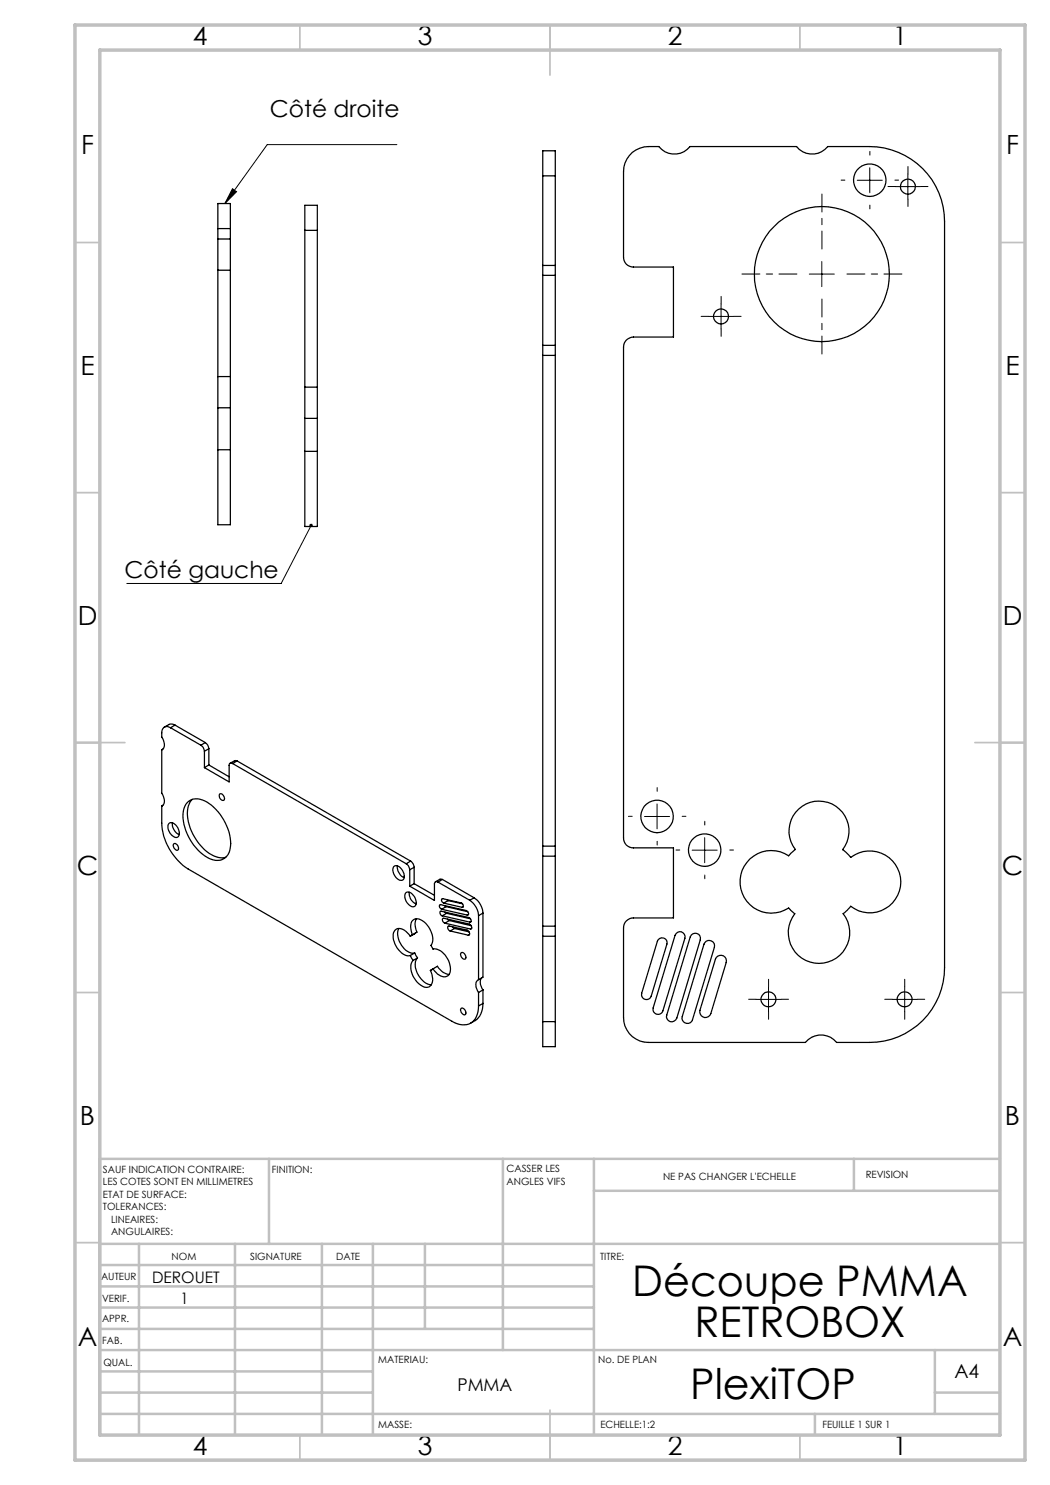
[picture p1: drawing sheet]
<svg xmlns="http://www.w3.org/2000/svg" width="210mm" height="297mm" viewBox="0 0 210 297" stroke-linecap="round" stroke-linejoin="round" font-family="sans-serif">
<g fill="none" stroke="#000" stroke-width=".2">
<path d="M46.5 37.7l.8 .6-2.3 2.4zM79.4 28.9h-26l-8.4 11.8M171.4 36.1h5.1M174 33.5v5.1M179.1 37.3h5M181.6 34.8v5M161.9 54.8h5M164.4 52.3v5M141.7 63.3h5M144.2 60.8v5M62.2 105.1l-6 11.6h-30.8M128.9 163.3h5"/>
<path d="M131.4 160.8v5M138.4 170h5M140.9 167.5v5M151.2 199.9h5M153.7 197.4v5M178.4 199.9h5M180.9 197.4v5"/>
</g>
<path d="M159.4 54.8h-11M164.4 59.8v11M164.4 49.8v-11M169.4 54.8h11" fill="none" stroke="#000" stroke-width=".2" stroke-dasharray="30.5 1.3 1.3 1.3" stroke-dashoffset="26.9"/>
<g fill="none" stroke="#000" stroke-width=".2" stroke-dasharray="30.5 1.3 1.3 1.3">
<path d="M169 36h-.8M174 31v-.7M179 36h.7M179.1 37.3h-1.5M181.6 39.8v1.5M181.6 34.8v-1.5M184.1 37.3h1.5M174 41v.8M141.7 63.3h-1.5M144.2 65.8v1.5M144.2 60.8v-1.5M146.7 63.3h1.5"/>
<path d="M131.4 158.3v-.8M126.4 163.3h-.7M131.4 168.3v.7M136 170h-.8M136.4 163.3h.8M141 175v.8M141 165v-.7M146 170h.7M151.2 199.9h-1.5M153.7 197.4v-1.5M156.2 199.9h1.5M178.4 199.9h-1.5"/>
<path d="M180.9 197.4v-1.5M183.4 199.9h1.5M153.7 202.4v1.5M180.9 202.4v1.5"/>
</g>
<g fill="none" stroke="#c0c0c0" stroke-width=".35">
<path d="M60 5v5M110 5v10M160 5v5M15 48.5h5M200 48.5h5M15 98.5h5M200 98.5h5M15 148.5h10M195 148.5h10M15 198.5h5M200 198.5h5M15 248.5h5"/>
<path d="M200 248.5h5M60 287v5M110 282v10M160 287v5"/>
</g>
<g fill="none" stroke="#c0c0c0" stroke-width=".5">
<path d="M53.8 231.8v17M100.6 231.8v38.2M118.8 231.8v55.2M118.8 238.2h81.2M170.8 231.8v6.4M200 231.8h-180v55.2M20 248.8h180M20 257.3h98.8M20 253h98.8M27.8 248.8v38.2M47 248.8v38.2M64.4 248.8v38.2"/>
<path d="M74.6 248.8v38.2M85 248.8v17M20 265.8h98.8M20 261.5h98.8M20 278.5h54.6M20 274.3h54.6M20 270h180M187 278.5h13M187 270v12.8M20 282.8h180M163 282.8v4.2"/>
</g>
<path d="M15 5h190v287h-190zM20 10h180v277h-180z" fill="none" stroke="#c0c0c0" stroke-width=".7"/>
<path d="M46.5 37.7l.8 .6-2.3 2.4zM61.9 104.9a.34 .34 0 0 0 .2 .5 .34 .34 0 0 0 .4-.2 .34 .34 0 0 0-.1-.4l-.2 .3 .2-.3z" fill="#000"/>
<g fill="none" stroke="#000" stroke-width=".25">
<path d="M108.5 35.2v-5h2.6v5M108.5 35.2v17.9M108.5 35.2h2.6M111.1 35.2v17.9M126.5 30.5a5.4 5.4 0 0 1 3.2-1.2h2.1a4 4 0 0 0 6.2 0h21.3a4 4 0 0 0 6.3 0h8.3a15 15 0 0 1 15 15v149.2a14.9 14.9 0 0 1-15 15h-6.6a4 4 0 0 0-6.2 0h-31.4a5 5 0 0 1-5-5v-17.9a1.99 1.99 0 0 1 2-2h8v-14h-8a1.93 1.93 0 0 1-2-2v-98.2a1.99 1.99 0 0 1 2-2h8v-14h-8a1.93 1.93 0 0 1-2-2v-17.1a5 5 0 0 1 1.8-3.8zM43.6 45.7v-5h2.5v5M43.6 47.8v6.2M43.6 45.7h2.5M43.6 47.8h2.5M43.6 45.7v2.1M43.6 54v21.3M43.6 54h2.5"/>
<path d="M46.1 47.8v6.2M46.1 45.7v2.1M46.1 54v21.3M61 46.1v-5h2.5v5M61 46.1h2.5M61 46.1v31.3M63.5 46.1v31.3M108.5 53.1v2M108.5 55.1v14M108.5 53.1h2.6M108.5 55.1h2.6M111.1 53.1v2"/>
<path d="M111.1 55.1v14M43.6 75.3v6.3M43.6 75.3h2.5M46.1 75.3v6.3M61 77.4v6.3M61 77.4h2.5M63.5 77.4v6.3M108.5 69.1v2M108.5 71.1v98.1M108.5 71.1h2.6M108.5 69.1h2.6M111.1 69.1v2"/>
<path d="M111.1 71.1v98.1M43.6 90v14.9h2.5v-14.9M43.6 81.6v8.4M43.6 81.6h2.5M43.6 90h2.5M46.1 81.6v8.4M61 90.3v15h2.5v-15M61 83.7v6.6M61 90.3h2.5M61 83.7h2.5M63.5 83.7v6.6M32.3 150v8.6a1.82 1.82 0 0 1 0 2.6"/>
<path d="M32.6 149.8l-.3 .2M34.1 145.6a1.08 1.08 0 0 0-1.2-.2 1.08 1.08 0 0 0-.6 1.2v.8a1.78 1.78 0 0 1 0 2.6M34.1 145.6l6.1 3.4M35 145l-.6-.2a1.87 1.87 0 0 0-1.5 .6M35 145l6.1 3.5M35 145l-.9 .6M38.5 159.9a4.9 4.9 0 0 0-.6 5.1 9.8 9.8 0 0 0 5.3 6.3l1.3 .3 .7-.2M40.2 149a1.62 1.62 0 0 1 .7 1.2M40.9 150.2v3.3M41.1 148.5a1.6 1.6 0 0 1 .7 1.3M41.1 148.5l-.9 .5M41.8 153l-.9 .5"/>
<path d="M41.8 153l4 2.4M41.8 149.8l-.9 .4M41.8 149.8v3.2M44 158.8a.83 .83 0 0 1 .7 .4 .83 .83 0 0 1 0 .9 .88 .88 0 0 1-.7-1.3zM46.5 152.7a.42 .42 0 0 0-.5-.1 .42 .42 0 0 0-.2 .5v3.3l-4.9-2.9M46.5 152.7l34.7 20.1M47.4 152.2l-.4-.1-1 .5M47.4 152.2l-.9 .5M47.4 152.2l34.7 20M32.3 161.2v3.4a11.7 11.7 0 0 0 5.3 9.2l52.8 30.5a3.3 3.3 0 0 0 4.7-.6l.5-1.4 .1-1.1M32.6 161.1l-.3 .1M33.7 164.8a1.06 1.06 0 0 1 1.6 .4 1.7 1.7 0 0 1 .2 2.2 1.86 1.86 0 0 1-1.9-1.6z"/>
<path d="M34.5 164.6a2.36 2.36 0 0 0 1.3 2.3M34.8 168.7a.83 .83 0 0 1 .8 .4 .83 .83 0 0 1-.1 .9 .88 .88 0 0 1-.7-1.3zM37.7 160.3a3.4 3.4 0 0 1 4.1 .4 10.2 10.2 0 0 1 4.2 9 2.71 2.71 0 0 1-4.2 2 10.1 10.1 0 0 1-5.1-9.6l.4-1.2zM78.8 173.2a1.41 1.41 0 0 1 1.8 1.2 1.07 1.07 0 0 1-.3 1.7 2.09 2.09 0 0 1-1.6-2.7zM79.5 173.2a2.43 2.43 0 0 0 1.3 2.3M81.2 178.5a1.37 1.37 0 0 1 1.7 .8 1.3 1.3 0 0 1-.2 2.1 2.02 2.02 0 0 1-1.5-2.9zM81.2 172.8a1.62 1.62 0 0 1 .8 1.2M81.8 178.4a2.32 2.32 0 0 0 1.4 2.4M82 174v3.2M82.1 172.2a1.6 1.6 0 0 1 .7 1.3M82.1 172.2l-.9 .6M82.8 176.7l-.8 .5"/>
<path d="M82.8 176.7l4.1 2.4M82.8 173.5l-.8 .5M82.8 173.5v3.2M87.6 176.4a.42 .42 0 0 0-.5 0 .42 .42 0 0 0-.2 .4v3.3l-4.9-2.9M87.6 176.4l6.3 3.7M88.5 175.9h-.5l-.9 .5M88.5 175.9l-.9 .5M88.5 175.9l6.3 3.7M89.4 179.9l.2 .2M94.8 179.6a3.9 3.9 0 0 1 1.8 3M94.8 179.6l-.9 .5M108.5 169.2v2"/>
<path d="M108.5 169.2h2.6M108.5 171.2h2.6M108.5 171.2v14M111.1 169.2v2M111.1 171.2v14M159.7 161.8a6 6 0 0 1 8.2 0 6 6 0 0 1 .6 8.1l1.6 1.6a6.2 6.2 0 0 1 8.4 .7 6.2 6.2 0 0 1 0 8.4 6.2 6.2 0 0 1-8.4 .7l-1.5 1.4a6.1 6.1 0 0 1-.6 8.4 6.1 6.1 0 0 1-8.4 0 6.1 6.1 0 0 1-.6-8.4l-1.3-1.1a6.3 6.3 0 0 1-9.7-5.2 6.3 6.3 0 0 1 9.7-5.2l1.4-1.3a6 6 0 0 1 .6-8.1zM79.8 185.7a4 4 0 0 0 2.6 4.9h.5M82.1 187.3a2.74 2.74 0 0 0-2.7-1.6 2.2 2.2 0 0 0-.4 3.1 3.5 3.5 0 0 0 2.8 2.4l.3-.1M82.1 191.1l.5 1M82.5 187a2.86 2.86 0 0 1 0-2.9 1.66 1.66 0 0 1 2.3 .3 4.3 4.3 0 0 1 1.6 4.4l-.2 .3 .1 .2a.68 .68 0 0 0 .9 .5 4.2 4.2 0 0 1 2.7 5 1.37 1.37 0 0 1-2.1 .2l-1.2-1.2M82.5 187l-.4 .3M82.6 192.1a3.2 3.2 0 0 0 .5 3.9 2.69 2.69 0 0 0 2.7 1.4 2.09 2.09 0 0 0 .6-2.5l-.3-.8"/>
<path d="M82.9 190.6l.6 1M82.9 190.6l-.8 .5M83.1 186.6l-1 .7M83.3 183.8a2.8 2.8 0 0 0 .1 2.6l-.9 .6M83.5 191.6a3.2 3.2 0 0 0 .5 3.9 2.87 2.87 0 0 0 2.3 1.5M83.5 191.6l-.9 .5M86.6 193.8l-.5 .3M86.6 193.8l.9-.6a2.98 2.98 0 0 0 2.4 1.7M88.3 181.9a.49 .49 0 0 1-.4-.4 .49 .49 0 0 1 .2-.6l5.1 1.2a.49 .49 0 0 1 .5 .4 .49 .49 0 0 1-.2 .5M88.3 181.9l5.2 1.1M88.4 183.2a.49 .49 0 0 1-.4-.4 .49 .49 0 0 1 .2-.6l5.6 1.3a.49 .49 0 0 1 .4 .4 .49 .49 0 0 1-.2 .5M88.4 183.2l5.6 1.2"/>
<path d="M88.7 180.6a.47 .47 0 0 1-.4-.4 .47 .47 0 0 1 .2-.5l3.9 .9 .3 .7-.3 .2M88.7 180.6l3.7 .9M88.9 181.1l.3 .2M89 184.6a.54 .54 0 0 1-.5-.4 .54 .54 0 0 1 .3-.5l5.1 1.1a.65 .65 0 0 1 .3 1h-.1M89 184.6l5.1 1.2M89 182.4l.3 .3M89.2 181.3l-.9 .6M89.2 181.3l4.4 1M89.3 182.7l-.9 .5M89.3 182.7l4.8 1.1M89.5 183.8l.4 .3M89.6 180.1l-.9 .5"/>
<path d="M89.6 180.1l2.9 .7M89.9 184.1l-.9 .5M89.9 184.1l4.3 1M90 186.2a.54 .54 0 0 1-.4-.4 .54 .54 0 0 1 .2-.6l3.6 .8a.68 .68 0 0 1 .4 1h-.1M90 186.2l3.7 .8M90.5 185.4l.4 .3M90.9 185.7l-.9 .5M90.9 185.7l2.9 .7M92.3 190.5a.83 .83 0 0 1 .7 .5 .83 .83 0 0 1 0 .8 .88 .88 0 0 1-.7-1.3zM92.6 181.3l-.2 .2M93.7 182.9l-.2 .1M93.9 186.9l-.2 .1"/>
<path d="M93.9 180.1a4.1 4.1 0 0 1 1.8 3M94.2 184.3l-.2 .1M94.3 185.7l-.2 .1M95.7 195.9a1.56 1.56 0 0 0-.2 2.3l.2 .3M95.7 183.1v12.8M95.7 198.5v2.7M96.3 195.6a2.03 2.03 0 0 0 .3 2.4M96.6 182.6l-.9 .5M96.6 182.6v12.8l-.9 .5M96.6 198v2.7M96.6 198l-.9 .5M108.5 185.2v2.1"/>
<path d="M108.5 185.2h2.6M108.5 187.3h2.6M108.5 187.3v17M111.1 185.2v2.1M111.1 187.3v17M131.7 187.9a.99 .99 0 0 1 1.2-.2 .99 .99 0 0 1 .5 1.1l-3.2 10.4a.99 .99 0 0 1-1.2 .7 .99 .99 0 0 1-.7-1.3zM135.2 186.7a1.01 1.01 0 0 1 1.3-.3 1.01 1.01 0 0 1 .5 1.2l-4.4 14.6a1.02 1.02 0 0 1-1.3 .6 1.02 1.02 0 0 1-.7-1.2zM138.3 187a1.05 1.05 0 0 1 1.3-.2 1.05 1.05 0 0 1 .5 1.2l-4.7 15.6a1.05 1.05 0 0 1-1.3 .7 1.05 1.05 0 0 1-.7-1.3zM141 188.5a1.08 1.08 0 0 1 1.3-.3 1.08 1.08 0 0 1 .6 1.3l-4.4 14.4a1.07 1.07 0 0 1-1.3 .7 1.07 1.07 0 0 1-.7-1.3zM143.3 191.5a1.13 1.13 0 0 1 1.4-.3 1.13 1.13 0 0 1 .5 1.3l-3 10.2a1.14 1.14 0 0 1-1.4 .8 1.14 1.14 0 0 1-.8-1.4zM92.3 201.6a.83 .83 0 0 1 .7 .5 .83 .83 0 0 1 0 .8 .88 .88 0 0 1-.7-1.3zM96.6 200.7a3.9 3.9 0 0 1-2.4 3.9"/>
<path d="M96.6 200.7l-.9 .5M108.5 204.3v5h2.6v-5M108.5 204.3h2.6"/>
<circle cx="174" cy="36" r="3.3"/>
<circle cx="181.6" cy="37.3" r="1.51"/>
<circle cx="164.4" cy="54.8" r="13.5"/>
<circle cx="144.2" cy="63.3" r="1.51"/>
<circle cx="131.4" cy="163.3" r="3.2"/>
<circle cx="140.9" cy="170" r="3.3"/>
<circle cx="153.7" cy="199.9" r="1.49"/>
<circle cx="180.9" cy="199.9" r="1.48"/>
</g>
<g font-size="8.5">
<text x="126.4" y="259.3">Découpe PMMA</text>
<text x="138.9" y="267.4">RETROBOX</text>
<text x="138" y="279.7">PlexiTOP</text>
</g>
<g font-size="5.3">
<text x="38.5" y="9">4</text>
<text x="83.5" y="9">3</text>
<text x="133.6" y="9">2</text>
<text x="178.6" y="9">1</text>
<text x="16.2" y="30.8">F</text>
<text x="201.2" y="30.8">F</text>
<text x="16.1" y="75">E</text>
<text x="201.1" y="75">E</text>
<text x="15.5" y="125">D</text>
<text x="200.5" y="125">D</text>
<text x="15.4" y="175">C</text>
<text x="200.4" y="175">C</text>
<text x="16" y="225">B</text>
<text x="201" y="225">B</text>
<text x="15.5" y="269.3">A</text>
<text x="200.5" y="269.3">A</text>
<text x="38.5" y="291">4</text>
<text x="83.5" y="291">3</text>
<text x="133.6" y="291">2</text>
<text x="178.6" y="291">1</text>
</g>
<g font-size="4.7">
<text x="54" y="23.4">Côté droite</text>
<text x="24.9" y="115.6">Côté gauche</text>
</g>
<text font-size="3.9" x="190.9" y="275.5">A4</text>
<text font-size="3.5" x="91.5" y="278.2">PMMA</text>
<g font-size="3.2">
<text x="30.4" y="256.5">DEROUET</text>
<text x="36.1" y="260.8">1</text>
</g>
<g font-size="2">
<text x="20.6" y="234.6">SAUF INDICATION CONTRAIRE:</text>
<text x="20.6" y="237.1">LES COTES SONT EN MILLIMETRES</text>
<text x="20.6" y="239.6">ETAT DE SURFACE:</text>
<text x="54.4" y="234.6">FINITION:</text>
<text x="101.3" y="234.5">CASSER LES</text>
<text x="101.3" y="237">ANGLES VIFS</text>
<text x="132.6" y="236">NE PAS CHANGER L'ECHELLE</text>
<text x="173.1" y="235.7">REVISION</text>
<text x="20.6" y="242.1">TOLERANCES:</text>
<text x="22.2" y="244.6">LINEAIRES:</text>
<text x="22.2" y="247.1">ANGULAIRES:</text>
<text x="34.3" y="252">NOM</text>
<text x="50" y="251.9">SIGNATURE</text>
<text x="67.2" y="251.9">DATE</text>
<text x="120" y="251.9">TITRE:</text>
<text x="20.2" y="256.1">AUTEUR</text>
<text x="20.4" y="260.3">VERIF.</text>
<text x="20.4" y="264.4">APPR.</text>
<text x="20.5" y="268.8">FAB.</text>
<text x="20.7" y="273.1">QUAL.</text>
<text x="75.7" y="272.5">MATERIAU:</text>
<text x="119.6" y="272.5">No. DE PLAN</text>
<text x="75.6" y="285.5">MASSE:</text>
<text x="120.1" y="285.6">ECHELLE:1:2</text>
<text x="164.5" y="285.6">FEUILLE 1 SUR 1</text>
</g>
</svg>
